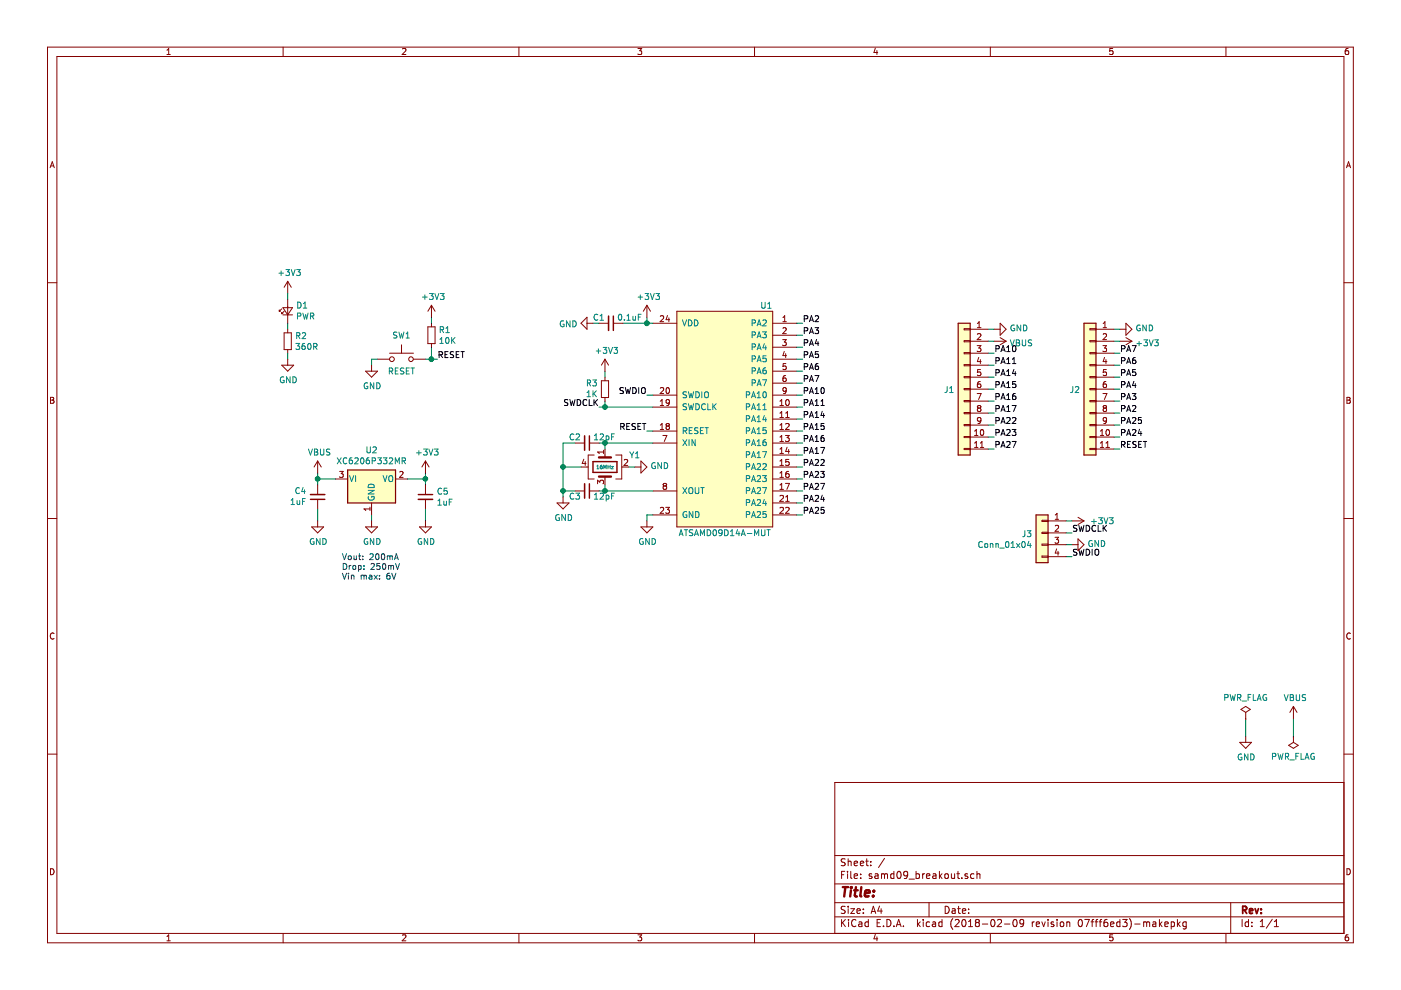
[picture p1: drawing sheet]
EESchema Schematic File Version 4
EELAYER 26 0
EELAYER END
$Descr A4 11693 8268
encoding utf-8
Sheet 1 1
Title ""
Date ""
Rev ""
Comp ""
Comment1 ""
Comment2 ""
Comment3 ""
Comment4 ""
$EndDescr
$Comp
L MCU_Microchip_SAMD:ATSAMD09D14A-MUT U1
U 1 1
P 6050 3500
F 0 "U1" H 6450 4450 50  0000 R CNN
F 1 "ATSAMD09D14A-MUT" H 6050 2550 50  0000 C CNN
F 2 "Package_DFN_QFN:QFN-24_4x4mm_P0.5mm" H 6050 2650 50  0001 C CNN
F 3 "" H 6050 2650 50  0001 C CNN
	1    6050 3500
	1    0    0    -1  
$EndComp
Wire Wire Line
	5450 2700 5400 2700
Wire Wire Line
	5450 3300 5400 3300
Wire Wire Line
	5450 3400 5050 3400
Wire Wire Line
	5450 3600 5400 3600
Wire Wire Line
	5450 4300 5400 4300
Wire Wire Line
	5400 4300 5400 4350
Wire Wire Line
	6650 2700 6700 2700
Wire Wire Line
	6650 2800 6700 2800
Wire Wire Line
	6650 2900 6700 2900
Wire Wire Line
	6650 3000 6700 3000
Wire Wire Line
	6650 3100 6700 3100
Wire Wire Line
	6650 3200 6700 3200
Wire Wire Line
	6650 3300 6700 3300
Wire Wire Line
	6650 3400 6700 3400
Wire Wire Line
	6650 3500 6700 3500
Wire Wire Line
	6650 3600 6700 3600
Wire Wire Line
	6650 3700 6700 3700
Wire Wire Line
	6650 3800 6700 3800
Wire Wire Line
	6650 3900 6700 3900
Wire Wire Line
	6650 4000 6700 4000
Wire Wire Line
	6650 4100 6700 4100
Wire Wire Line
	6650 4200 6700 4200
Wire Wire Line
	6650 4300 6700 4300
$Comp
L power:GND #PWR01
U 1 1
P 5400 4350
F 0 "#PWR01" H 5400 4100 50  0001 C CNN
F 1 "GND" H 5405 4177 50  0000 C CNN
F 2 "" H 5400 4350 50  0001 C CNN
F 3 "" H 5400 4350 50  0001 C CNN
	1    5400 4350
	1    0    0    -1  
$EndComp
Wire Wire Line
	5400 2700 5400 2650
Wire Wire Line
	5400 2700 5200 2700
Connection ~ 5400 2700
$Comp
L Device:C_Small C1
U 1 1
P 5100 2700
F 0 "C1" V 5050 2650 50  0000 R CNN
F 1 "0.1uF" V 5050 2750 50  0000 L CNN
F 2 "Capacitor_SMD:C_0603_1608Metric" H 5100 2700 50  0001 C CNN
F 3 "~" H 5100 2700 50  0001 C CNN
	1    5100 2700
	0    1    1    0   
$EndComp
$Comp
L power:+3V3 #PWR02
U 1 1
P 5400 2650
F 0 "#PWR02" H 5400 2500 50  0001 C CNN
F 1 "+3V3" H 5415 2823 50  0000 C CNN
F 2 "" H 5400 2650 50  0001 C CNN
F 3 "" H 5400 2650 50  0001 C CNN
	1    5400 2650
	1    0    0    -1  
$EndComp
Wire Wire Line
	5000 2700 4950 2700
$Comp
L power:GND #PWR03
U 1 1
P 4950 2700
F 0 "#PWR03" H 4950 2450 50  0001 C CNN
F 1 "GND" V 4955 2572 50  0000 R CNN
F 2 "" H 4950 2700 50  0001 C CNN
F 3 "" H 4950 2700 50  0001 C CNN
	1    4950 2700
	0    1    1    0   
$EndComp
Text Label 5400 3300 2    50   ~ 0
SWDIO
Text Label 5000 3400 2    50   ~ 0
SWDCLK
Text Label 5400 3600 2    50   ~ 0
RESET
Text Label 6700 2700 0    50   ~ 0
PA2
Text Label 6700 2800 0    50   ~ 0
PA3
Text Label 6700 2900 0    50   ~ 0
PA4
Text Label 6700 3000 0    50   ~ 0
PA5
Text Label 6700 3100 0    50   ~ 0
PA6
Text Label 6700 3200 0    50   ~ 0
PA7
Text Label 6700 3300 0    50   ~ 0
PA10
Text Label 6700 3400 0    50   ~ 0
PA11
Text Label 6700 3500 0    50   ~ 0
PA14
Text Label 6700 3600 0    50   ~ 0
PA15
Text Label 6700 3700 0    50   ~ 0
PA16
Text Label 6700 3800 0    50   ~ 0
PA17
Text Label 6700 3900 0    50   ~ 0
PA22
Text Label 6700 4000 0    50   ~ 0
PA23
Text Label 6700 4200 0    50   ~ 0
PA24
Text Label 6700 4300 0    50   ~ 0
PA25
Text Label 6700 4100 0    50   ~ 0
PA27
$Comp
L Device:Crystal_GND24 Y1
U 1 1
P 5050 3900
F 0 "Y1" V 4950 4100 50  0000 L CNN
F 1 "16MHz" V 5050 3900 30  0000 C CNN
F 2 "Crystal:Crystal_SMD_3225-4Pin_3.2x2.5mm" H 5050 3900 50  0001 C CNN
F 3 "~" H 5050 3900 50  0001 C CNN
	1    5050 3900
	0    1    1    0   
$EndComp
Wire Wire Line
	5250 3900 5300 3900
$Comp
L power:GND #PWR04
U 1 1
P 5300 3900
F 0 "#PWR04" H 5300 3650 50  0001 C CNN
F 1 "GND" V 5305 3772 50  0000 R CNN
F 2 "" H 5300 3900 50  0001 C CNN
F 3 "" H 5300 3900 50  0001 C CNN
	1    5300 3900
	0    -1   -1   0   
$EndComp
Wire Wire Line
	5050 3700 5050 3750
Wire Wire Line
	5050 3700 5450 3700
Wire Wire Line
	5050 4050 5050 4100
Wire Wire Line
	5050 4100 5450 4100
Wire Wire Line
	5050 3700 5000 3700
Connection ~ 5050 3700
Wire Wire Line
	5050 4100 5000 4100
Connection ~ 5050 4100
$Comp
L Device:C_Small C2
U 1 1
P 4900 3700
F 0 "C2" V 4850 3650 50  0000 R CNN
F 1 "12pF" V 4850 3750 50  0000 L CNN
F 2 "Capacitor_SMD:C_0603_1608Metric" H 4900 3700 50  0001 C CNN
F 3 "~" H 4900 3700 50  0001 C CNN
	1    4900 3700
	0    1    1    0   
$EndComp
$Comp
L Device:C_Small C3
U 1 1
P 4900 4100
F 0 "C3" V 4850 4050 50  0000 R CNN
F 1 "12pF" V 4850 4150 50  0000 L CNN
F 2 "Capacitor_SMD:C_0603_1608Metric" H 4900 4100 50  0001 C CNN
F 3 "~" H 4900 4100 50  0001 C CNN
	1    4900 4100
	0    1    -1   0   
$EndComp
Wire Wire Line
	4800 4100 4700 4100
Wire Wire Line
	4700 4100 4700 3900
Wire Wire Line
	4700 3900 4850 3900
Wire Wire Line
	4700 3900 4700 3700
Wire Wire Line
	4700 3700 4800 3700
Connection ~ 4700 3900
Wire Wire Line
	4700 4100 4700 4150
Connection ~ 4700 4100
$Comp
L power:GND #PWR05
U 1 1
P 4700 4150
F 0 "#PWR05" H 4700 3900 50  0001 C CNN
F 1 "GND" H 4705 3977 50  0000 C CNN
F 2 "" H 4700 4150 50  0001 C CNN
F 3 "" H 4700 4150 50  0001 C CNN
	1    4700 4150
	1    0    0    -1  
$EndComp
$Comp
L Switch:SW_Push SW1
U 1 1
P 3350 3000
F 0 "SW1" H 3350 3200 50  0000 C CNN
F 1 "RESET" H 3350 2900 50  0000 C CNN
F 2 "Button_Switch_SMD:SW_SPST_FSMSM" H 3350 3200 50  0001 C CNN
F 3 "" H 3350 3200 50  0001 C CNN
	1    3350 3000
	1    0    0    -1  
$EndComp
Wire Wire Line
	3150 3000 3100 3000
Wire Wire Line
	3100 3000 3100 3050
$Comp
L power:GND #PWR06
U 1 1
P 3100 3050
F 0 "#PWR06" H 3100 2800 50  0001 C CNN
F 1 "GND" H 3105 2877 50  0000 C CNN
F 2 "" H 3100 3050 50  0001 C CNN
F 3 "" H 3100 3050 50  0001 C CNN
	1    3100 3050
	1    0    0    -1  
$EndComp
Wire Wire Line
	3550 3000 3600 3000
Wire Wire Line
	3600 3000 3600 2900
Wire Wire Line
	3600 3000 3650 3000
Connection ~ 3600 3000
Text Label 3650 3000 0    50   ~ 0
RESET
$Comp
L Device:R_Small R1
U 1 1
P 3600 2800
F 0 "R1" H 3659 2846 50  0000 L CNN
F 1 "10K" H 3659 2755 50  0000 L CNN
F 2 "Resistor_SMD:R_0603_1608Metric" H 3600 2800 50  0001 C CNN
F 3 "~" H 3600 2800 50  0001 C CNN
	1    3600 2800
	1    0    0    -1  
$EndComp
Wire Wire Line
	3600 2700 3600 2650
$Comp
L power:+3V3 #PWR07
U 1 1
P 3600 2650
F 0 "#PWR07" H 3600 2500 50  0001 C CNN
F 1 "+3V3" H 3615 2823 50  0000 C CNN
F 2 "" H 3600 2650 50  0001 C CNN
F 3 "" H 3600 2650 50  0001 C CNN
	1    3600 2650
	1    0    0    -1  
$EndComp
Text Label 9350 3450 0    50   ~ 0
PA2
Text Label 9350 3350 0    50   ~ 0
PA3
Text Label 9350 3250 0    50   ~ 0
PA4
Text Label 9350 3150 0    50   ~ 0
PA5
Text Label 9350 3050 0    50   ~ 0
PA6
Text Label 9350 2950 0    50   ~ 0
PA7
Text Label 8300 2950 0    50   ~ 0
PA10
Text Label 8300 3050 0    50   ~ 0
PA11
Text Label 8300 3150 0    50   ~ 0
PA14
Text Label 8300 3250 0    50   ~ 0
PA15
Text Label 8300 3350 0    50   ~ 0
PA16
Text Label 8300 3450 0    50   ~ 0
PA17
Text Label 8300 3550 0    50   ~ 0
PA22
Text Label 8300 3650 0    50   ~ 0
PA23
Text Label 9350 3650 0    50   ~ 0
PA24
Text Label 9350 3550 0    50   ~ 0
PA25
Text Label 8300 3750 0    50   ~ 0
PA27
$Comp
L power:+3V3 #PWR012
U 1 1
P 9350 2850
F 0 "#PWR012" H 9350 2700 50  0001 C CNN
F 1 "+3V3" V 9365 2978 50  0000 L CNN
F 2 "" H 9350 2850 50  0001 C CNN
F 3 "" H 9350 2850 50  0001 C CNN
	1    9350 2850
	0    1    1    0   
$EndComp
$Comp
L power:GND #PWR010
U 1 1
P 9350 2750
F 0 "#PWR010" H 9350 2500 50  0001 C CNN
F 1 "GND" V 9355 2622 50  0000 R CNN
F 2 "" H 9350 2750 50  0001 C CNN
F 3 "" H 9350 2750 50  0001 C CNN
	1    9350 2750
	0    -1   -1   0   
$EndComp
$Comp
L power:GND #PWR09
U 1 1
P 8300 2750
F 0 "#PWR09" H 8300 2500 50  0001 C CNN
F 1 "GND" V 8305 2622 50  0000 R CNN
F 2 "" H 8300 2750 50  0001 C CNN
F 3 "" H 8300 2750 50  0001 C CNN
	1    8300 2750
	0    -1   -1   0   
$EndComp
$Comp
L power:VBUS #PWR011
U 1 1
P 8300 2850
F 0 "#PWR011" H 8300 2700 50  0001 C CNN
F 1 "VBUS" V 8315 2978 50  0000 L CNN
F 2 "" H 8300 2850 50  0001 C CNN
F 3 "" H 8300 2850 50  0001 C CNN
	1    8300 2850
	0    1    1    0   
$EndComp
Text Label 9350 3750 0    50   ~ 0
RESET
$Comp
L power:+3V3 #PWR015
U 1 1
P 8950 4350
F 0 "#PWR015" H 8950 4200 50  0001 C CNN
F 1 "+3V3" V 8950 4500 50  0000 L CNN
F 2 "" H 8950 4350 50  0001 C CNN
F 3 "" H 8950 4350 50  0001 C CNN
	1    8950 4350
	0    1    1    0   
$EndComp
Text Label 8950 4650 0    50   ~ 0
SWDIO
Text Label 8950 4450 0    50   ~ 0
SWDCLK
$Comp
L power:GND #PWR016
U 1 1
P 8950 4550
F 0 "#PWR016" H 8950 4300 50  0001 C CNN
F 1 "GND" V 8955 4422 50  0000 R CNN
F 2 "" H 8950 4550 50  0001 C CNN
F 3 "" H 8950 4550 50  0001 C CNN
	1    8950 4550
	0    -1   -1   0   
$EndComp
Wire Wire Line
	8950 4350 8900 4350
Wire Wire Line
	8950 4450 8900 4450
Wire Wire Line
	8950 4550 8900 4550
Wire Wire Line
	8950 4650 8900 4650
Wire Wire Line
	8300 2750 8250 2750
Wire Wire Line
	8300 2850 8250 2850
Wire Wire Line
	8300 2950 8250 2950
Wire Wire Line
	8300 3050 8250 3050
Wire Wire Line
	8300 3150 8250 3150
Wire Wire Line
	8300 3250 8250 3250
Wire Wire Line
	8300 3350 8250 3350
Wire Wire Line
	8300 3450 8250 3450
Wire Wire Line
	8300 3550 8250 3550
Wire Wire Line
	8300 3650 8250 3650
Wire Wire Line
	8300 3750 8250 3750
Wire Wire Line
	9350 2750 9300 2750
Wire Wire Line
	9350 2850 9300 2850
Wire Wire Line
	9350 2950 9300 2950
Wire Wire Line
	9350 3050 9300 3050
Wire Wire Line
	9350 3150 9300 3150
Wire Wire Line
	9350 3250 9300 3250
Wire Wire Line
	9350 3350 9300 3350
Wire Wire Line
	9350 3450 9300 3450
Wire Wire Line
	9350 3550 9300 3550
Wire Wire Line
	9350 3650 9300 3650
Wire Wire Line
	9350 3750 9300 3750
$Comp
L Connector_Generic:Conn_01x11 J1
U 1 1
P 8050 3250
F 0 "J1" H 8130 3246 50  0000 L CNN
F 1 "Conn_01x11" H 8130 3201 50  0001 L CNN
F 2 "Connector_PinHeader_2.54mm:PinHeader_1x11_P2.54mm_Vertical" H 8050 3250 50  0001 C CNN
F 3 "~" H 8050 3250 50  0001 C CNN
	1    8050 3250
	-1   0    0    -1  
$EndComp
$Comp
L Connector_Generic:Conn_01x11 J2
U 1 1
P 9100 3250
F 0 "J2" H 9180 3246 50  0000 L CNN
F 1 "Conn_01x11" H 9180 3201 50  0001 L CNN
F 2 "Connector_PinHeader_2.54mm:PinHeader_1x11_P2.54mm_Vertical" H 9100 3250 50  0001 C CNN
F 3 "~" H 9100 3250 50  0001 C CNN
	1    9100 3250
	-1   0    0    -1  
$EndComp
$Comp
L Connector_Generic:Conn_01x04 J3
U 1 1
P 8700 4450
F 0 "J3" H 8780 4442 50  0000 L CNN
F 1 "Conn_01x04" H 8780 4351 50  0000 L CNN
F 2 "Connector_PinHeader_1.27mm:PinHeader_1x04_P1.27mm_Vertical" H 8700 4450 50  0001 C CNN
F 3 "~" H 8700 4450 50  0001 C CNN
	1    8700 4450
	-1   0    0    -1  
$EndComp
$Comp
L power:+3V3 #PWR08
U 1 1
P 2400 2450
F 0 "#PWR08" H 2400 2300 50  0001 C CNN
F 1 "+3V3" H 2415 2623 50  0000 C CNN
F 2 "" H 2400 2450 50  0001 C CNN
F 3 "" H 2400 2450 50  0001 C CNN
	1    2400 2450
	1    0    0    -1  
$EndComp
Wire Wire Line
	2400 2700 2400 2750
$Comp
L Device:R_Small R2
U 1 1
P 2400 2850
F 0 "R2" H 2459 2896 50  0000 L CNN
F 1 "360R" H 2459 2805 50  0000 L CNN
F 2 "Resistor_SMD:R_0603_1608Metric" H 2400 2850 50  0001 C CNN
F 3 "~" H 2400 2850 50  0001 C CNN
	1    2400 2850
	1    0    0    -1  
$EndComp
Wire Wire Line
	2400 2950 2400 3000
$Comp
L power:GND #PWR013
U 1 1
P 2400 3000
F 0 "#PWR013" H 2400 2750 50  0001 C CNN
F 1 "GND" H 2405 2827 50  0000 C CNN
F 2 "" H 2400 3000 50  0001 C CNN
F 3 "" H 2400 3000 50  0001 C CNN
	1    2400 3000
	1    0    0    -1  
$EndComp
Wire Wire Line
	5050 3400 5050 3350
Connection ~ 5050 3400
Wire Wire Line
	5050 3400 5000 3400
$Comp
L Device:R_Small R3
U 1 1
P 5050 3250
F 0 "R3" H 4991 3204 50  0000 R CNN
F 1 "1K" H 4991 3295 50  0000 R CNN
F 2 "Resistor_SMD:R_0603_1608Metric" H 5050 3250 50  0001 C CNN
F 3 "~" H 5050 3250 50  0001 C CNN
	1    5050 3250
	1    0    0    1   
$EndComp
Wire Wire Line
	5050 3150 5050 3100
$Comp
L power:+3V3 #PWR014
U 1 1
P 5050 3100
F 0 "#PWR014" H 5050 2950 50  0001 C CNN
F 1 "+3V3" H 5065 3273 50  0000 C CNN
F 2 "" H 5050 3100 50  0001 C CNN
F 3 "" H 5050 3100 50  0001 C CNN
	1    5050 3100
	1    0    0    -1  
$EndComp
$Comp
L Regulator_Linear:AP2127N3-1.5 U2
U 1 1
P 3100 4000
F 0 "U2" H 3100 4242 50  0000 C CNN
F 1 "XC6206P332MR" H 3100 4151 50  0000 C CNN
F 2 "Package_TO_SOT_SMD:SOT-23" H 3100 4225 50  0001 C CIN
F 3 "https://www.diodes.com/assets/Datasheets/AP2127.pdf" H 3100 4000 50  0001 C CNN
	1    3100 4000
	1    0    0    -1  
$EndComp
Wire Wire Line
	2800 4000 2650 4000
Wire Wire Line
	2650 4000 2650 3950
Wire Wire Line
	2650 4000 2650 4050
Connection ~ 2650 4000
$Comp
L power:VBUS #PWR017
U 1 1
P 2650 3950
F 0 "#PWR017" H 2650 3800 50  0001 C CNN
F 1 "VBUS" H 2665 4123 50  0000 C CNN
F 2 "" H 2650 3950 50  0001 C CNN
F 3 "" H 2650 3950 50  0001 C CNN
	1    2650 3950
	1    0    0    -1  
$EndComp
Wire Wire Line
	3400 4000 3550 4000
Wire Wire Line
	3550 4000 3550 3950
Wire Wire Line
	3550 4000 3550 4050
Connection ~ 3550 4000
Wire Wire Line
	3100 4300 3100 4350
$Comp
L power:+3V3 #PWR018
U 1 1
P 3550 3950
F 0 "#PWR018" H 3550 3800 50  0001 C CNN
F 1 "+3V3" H 3565 4123 50  0000 C CNN
F 2 "" H 3550 3950 50  0001 C CNN
F 3 "" H 3550 3950 50  0001 C CNN
	1    3550 3950
	1    0    0    -1  
$EndComp
$Comp
L Device:C_Small C4
U 1 1
P 2650 4150
F 0 "C4" H 2558 4104 50  0000 R CNN
F 1 "1uF" H 2558 4195 50  0000 R CNN
F 2 "Capacitor_SMD:C_0603_1608Metric" H 2650 4150 50  0001 C CNN
F 3 "~" H 2650 4150 50  0001 C CNN
	1    2650 4150
	1    0    0    1   
$EndComp
$Comp
L Device:C_Small C5
U 1 1
P 3550 4150
F 0 "C5" H 3642 4196 50  0000 L CNN
F 1 "1uF" H 3642 4105 50  0000 L CNN
F 2 "Capacitor_SMD:C_0603_1608Metric" H 3550 4150 50  0001 C CNN
F 3 "~" H 3550 4150 50  0001 C CNN
	1    3550 4150
	1    0    0    -1  
$EndComp
Wire Wire Line
	3550 4250 3550 4350
Wire Wire Line
	2650 4250 2650 4350
$Comp
L power:GND #PWR019
U 1 1
P 2650 4350
F 0 "#PWR019" H 2650 4100 50  0001 C CNN
F 1 "GND" H 2655 4177 50  0000 C CNN
F 2 "" H 2650 4350 50  0001 C CNN
F 3 "" H 2650 4350 50  0001 C CNN
	1    2650 4350
	1    0    0    -1  
$EndComp
$Comp
L power:GND #PWR020
U 1 1
P 3100 4350
F 0 "#PWR020" H 3100 4100 50  0001 C CNN
F 1 "GND" H 3105 4177 50  0000 C CNN
F 2 "" H 3100 4350 50  0001 C CNN
F 3 "" H 3100 4350 50  0001 C CNN
	1    3100 4350
	1    0    0    -1  
$EndComp
$Comp
L power:GND #PWR021
U 1 1
P 3550 4350
F 0 "#PWR021" H 3550 4100 50  0001 C CNN
F 1 "GND" H 3555 4177 50  0000 C CNN
F 2 "" H 3550 4350 50  0001 C CNN
F 3 "" H 3550 4350 50  0001 C CNN
	1    3550 4350
	1    0    0    -1  
$EndComp
Text Notes 2850 4850 0    50   ~ 0
Vout: 200mA\nDrop: 250mV\nVin max: 6V
$Comp
L power:GND #PWR022
U 1 1
P 10400 6150
F 0 "#PWR022" H 10400 5900 50  0001 C CNN
F 1 "GND" H 10405 5977 50  0000 C CNN
F 2 "" H 10400 6150 50  0001 C CNN
F 3 "" H 10400 6150 50  0001 C CNN
	1    10400 6150
	1    0    0    -1  
$EndComp
Wire Wire Line
	10400 6150 10400 6000
$Comp
L power:PWR_FLAG #FLG01
U 1 1
P 10400 6000
F 0 "#FLG01" H 10400 6075 50  0001 C CNN
F 1 "PWR_FLAG" H 10400 6174 50  0000 C CNN
F 2 "" H 10400 6000 50  0001 C CNN
F 3 "" H 10400 6000 50  0001 C CNN
	1    10400 6000
	1    0    0    -1  
$EndComp
$Comp
L power:PWR_FLAG #FLG02
U 1 1
P 10800 6150
F 0 "#FLG02" H 10800 6225 50  0001 C CNN
F 1 "PWR_FLAG" H 10800 6323 50  0000 C CNN
F 2 "" H 10800 6150 50  0001 C CNN
F 3 "" H 10800 6150 50  0001 C CNN
	1    10800 6150
	-1   0    0    1   
$EndComp
Wire Wire Line
	10800 6150 10800 6000
$Comp
L power:VBUS #PWR023
U 1 1
P 10800 6000
F 0 "#PWR023" H 10800 5850 50  0001 C CNN
F 1 "VBUS" H 10815 6173 50  0000 C CNN
F 2 "" H 10800 6000 50  0001 C CNN
F 3 "" H 10800 6000 50  0001 C CNN
	1    10800 6000
	1    0    0    -1  
$EndComp
$Comp
L Device:LED_Small D1
U 1 1
P 2400 2600
F 0 "D1" V 2446 2532 50  0000 R CNN
F 1 "PWR" V 2355 2532 50  0000 R CNN
F 2 "LED_SMD:LED_0603_1608Metric" V 2400 2600 50  0001 C CNN
F 3 "~" V 2400 2600 50  0001 C CNN
	1    2400 2600
	0    -1   -1   0   
$EndComp
Wire Wire Line
	2400 2500 2400 2450
$EndSCHEMATC
